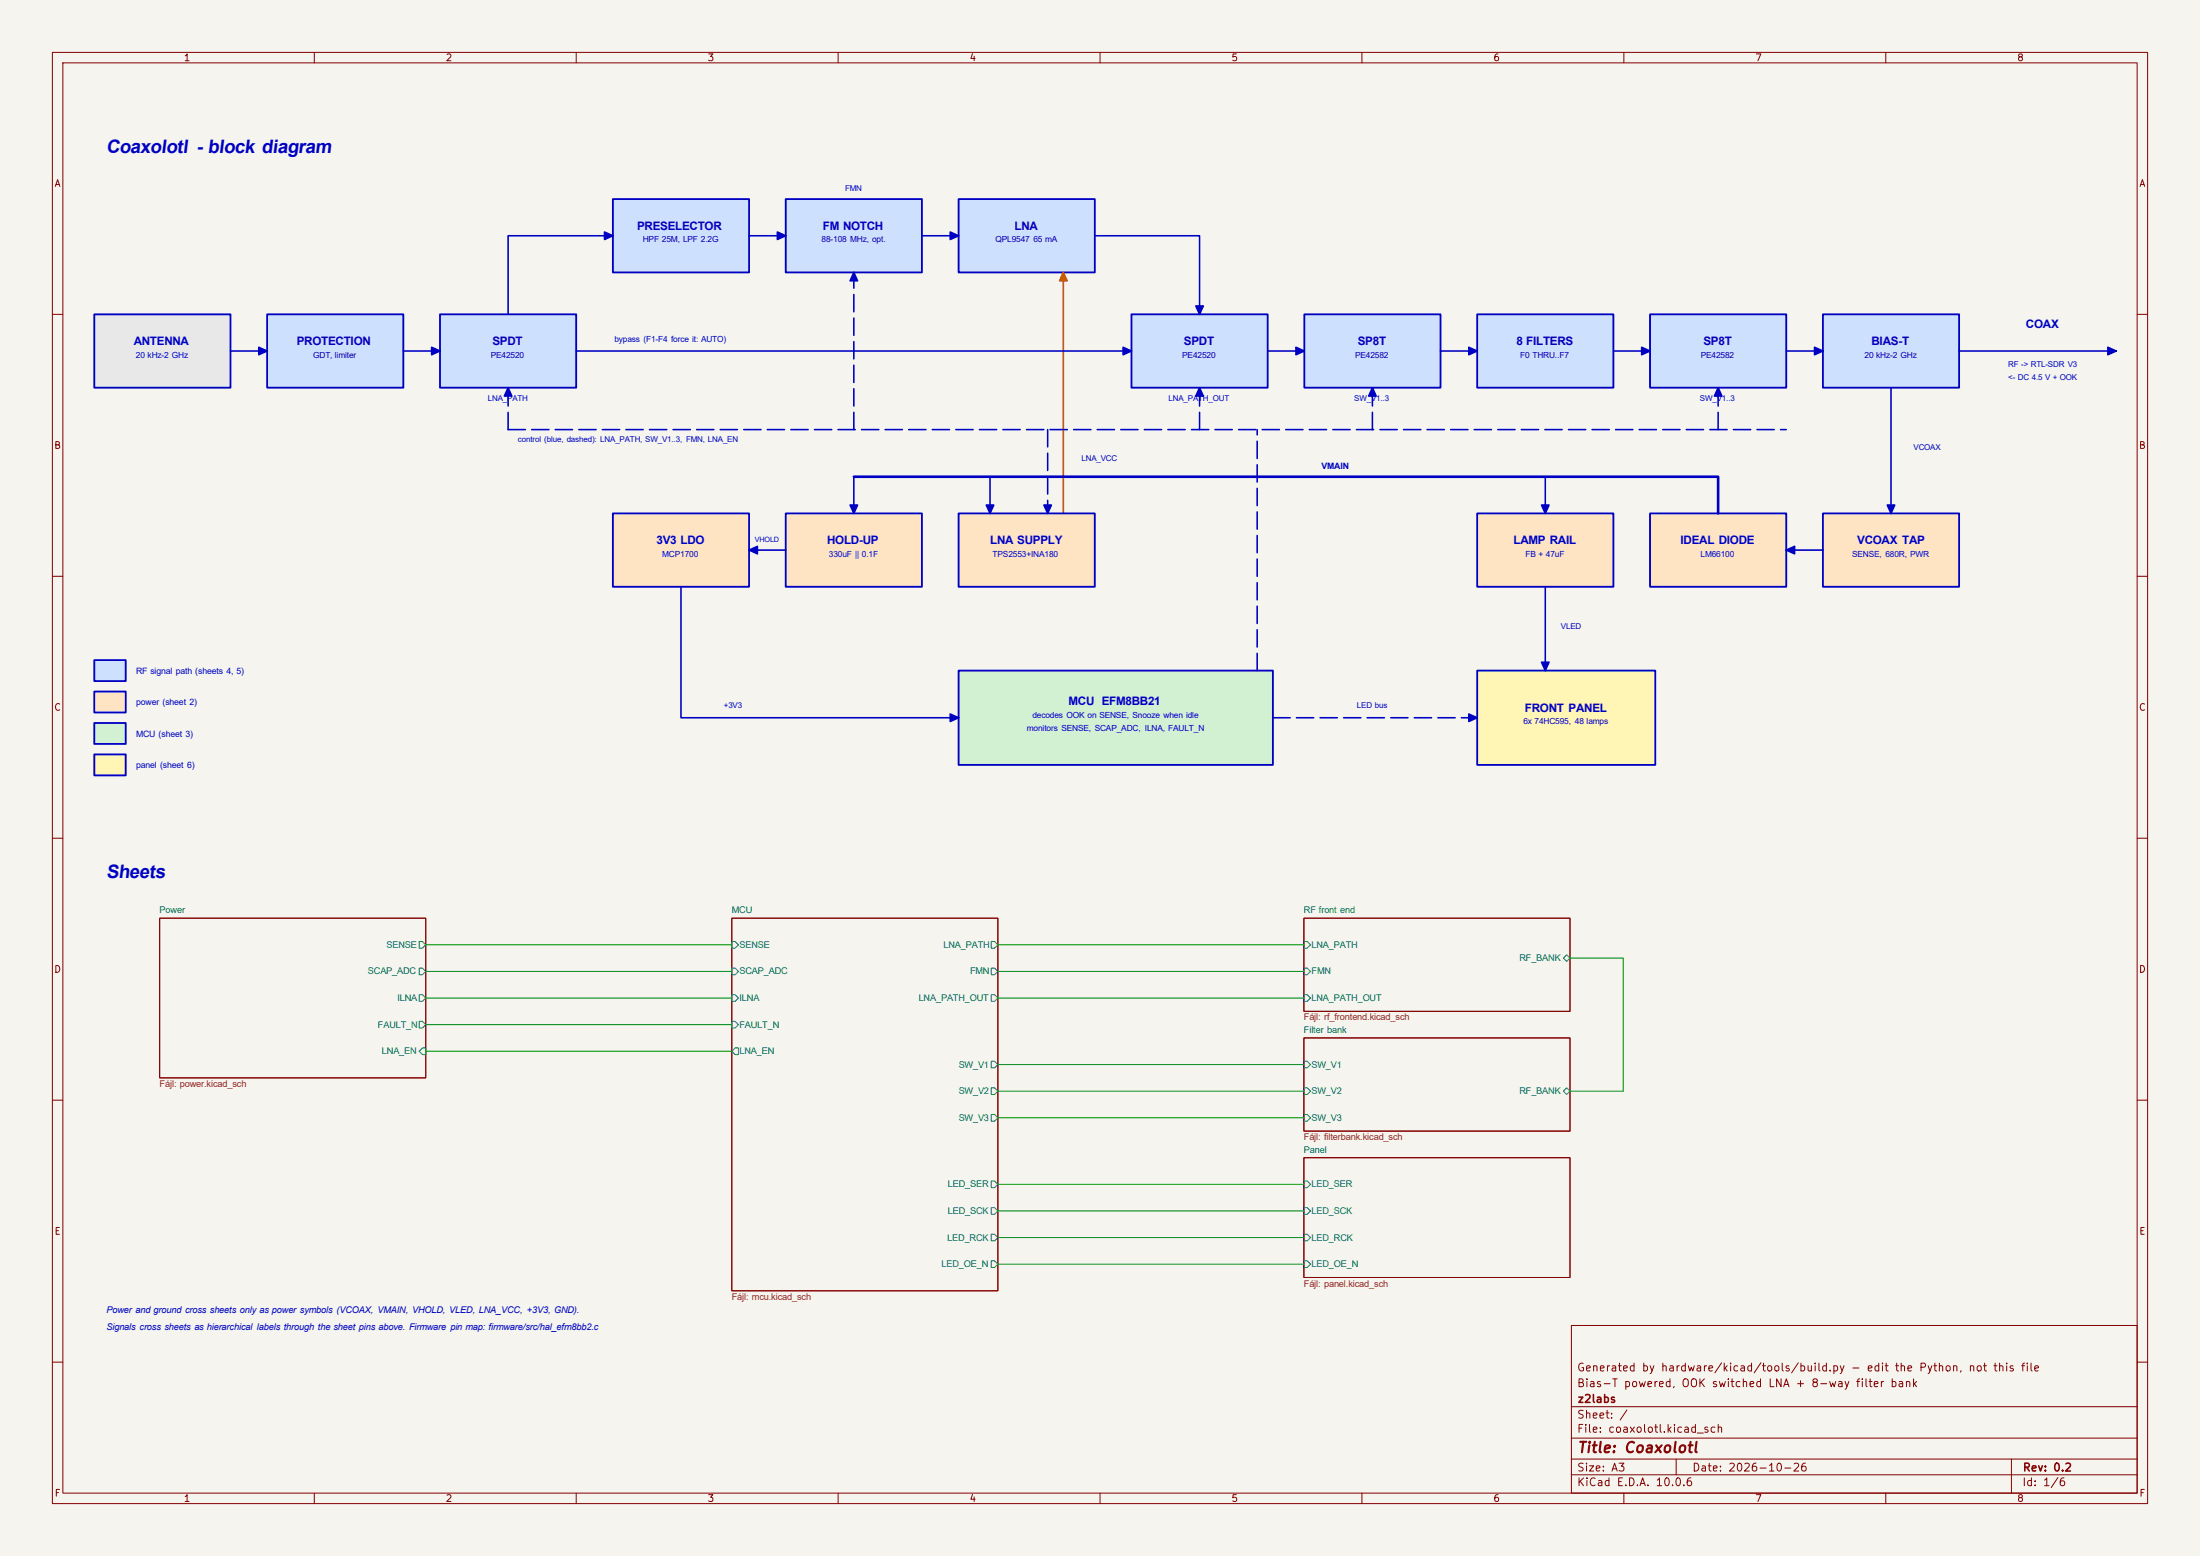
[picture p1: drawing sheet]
(kicad_sch
 (version 20230121)
 (generator eeschema)
 (paper "A3")
 (title_block
  (title "Coaxolotl")
  (date "2026-10-26")
  (rev "0.2")
  (company "z2labs")
  (comment 1 "Bias-T powered, OOK switched LNA + 8-way filter bank")
  (comment 2 "Generated by hardware/kicad/tools/build.py - edit the Python, not this file"))
 (lib_symbols)
 (text "Coaxolotl - block diagram" (at 20.32 30.48 0) (effects (font
    (face "Arial") (size 2.54 2.54)
    bold
    italic) (justify left bottom)))
 (rectangle (start 18 60) (end 44 74) (stroke (width 0.35) (type solid)) (fill (type color) (color 232 232 232 1)))
 (text "ANTENNA" (at 31 65.75 0) (effects (font
    (face "Arial") (size 1.6 1.6)
    bold)))
 (text "20 kHz-2 GHz" (at 31 68.25 0) (effects (font
    (face "Arial") (size 1.15 1.15))))
 (rectangle (start 51 60) (end 77 74) (stroke (width 0.35) (type solid)) (fill (type color) (color 205 225 255 1)))
 (text "PROTECTION" (at 64 65.75 0) (effects (font
    (face "Arial") (size 1.6 1.6)
    bold)))
 (text "GDT, limiter" (at 64 68.25 0) (effects (font
    (face "Arial") (size 1.15 1.15))))
 (rectangle (start 84 60) (end 110 74) (stroke (width 0.35) (type solid)) (fill (type color) (color 205 225 255 1)))
 (text "SPDT" (at 97 65.75 0) (effects (font
    (face "Arial") (size 1.6 1.6)
    bold)))
 (text "PE42520" (at 97 68.25 0) (effects (font
    (face "Arial") (size 1.15 1.15))))
 (rectangle (start 216 60) (end 242 74) (stroke (width 0.35) (type solid)) (fill (type color) (color 205 225 255 1)))
 (text "SPDT" (at 229 65.75 0) (effects (font
    (face "Arial") (size 1.6 1.6)
    bold)))
 (text "PE42520" (at 229 68.25 0) (effects (font
    (face "Arial") (size 1.15 1.15))))
 (rectangle (start 249 60) (end 275 74) (stroke (width 0.35) (type solid)) (fill (type color) (color 205 225 255 1)))
 (text "SP8T" (at 262 65.75 0) (effects (font
    (face "Arial") (size 1.6 1.6)
    bold)))
 (text "PE42582" (at 262 68.25 0) (effects (font
    (face "Arial") (size 1.15 1.15))))
 (rectangle (start 282 60) (end 308 74) (stroke (width 0.35) (type solid)) (fill (type color) (color 205 225 255 1)))
 (text "8 FILTERS" (at 295 65.75 0) (effects (font
    (face "Arial") (size 1.6 1.6)
    bold)))
 (text "F0 THRU..F7" (at 295 68.25 0) (effects (font
    (face "Arial") (size 1.15 1.15))))
 (rectangle (start 315 60) (end 341 74) (stroke (width 0.35) (type solid)) (fill (type color) (color 205 225 255 1)))
 (text "SP8T" (at 328 65.75 0) (effects (font
    (face "Arial") (size 1.6 1.6)
    bold)))
 (text "PE42582" (at 328 68.25 0) (effects (font
    (face "Arial") (size 1.15 1.15))))
 (rectangle (start 348 60) (end 374 74) (stroke (width 0.35) (type solid)) (fill (type color) (color 205 225 255 1)))
 (text "BIAS-T" (at 361 65.75 0) (effects (font
    (face "Arial") (size 1.6 1.6)
    bold)))
 (text "20 kHz-2 GHz" (at 361 68.25 0) (effects (font
    (face "Arial") (size 1.15 1.15))))
 (rectangle (start 117 38) (end 143 52) (stroke (width 0.35) (type solid)) (fill (type color) (color 205 225 255 1)))
 (text "PRESELECTOR" (at 130 43.75 0) (effects (font
    (face "Arial") (size 1.6 1.6)
    bold)))
 (text "HPF 25M, LPF 2.2G" (at 130 46.25 0) (effects (font
    (face "Arial") (size 1.15 1.15))))
 (rectangle (start 150 38) (end 176 52) (stroke (width 0.35) (type solid)) (fill (type color) (color 205 225 255 1)))
 (text "FM NOTCH" (at 163 43.75 0) (effects (font
    (face "Arial") (size 1.6 1.6)
    bold)))
 (text "88-108 MHz, opt." (at 163 46.25 0) (effects (font
    (face "Arial") (size 1.15 1.15))))
 (rectangle (start 183 38) (end 209 52) (stroke (width 0.35) (type solid)) (fill (type color) (color 205 225 255 1)))
 (text "LNA" (at 196 43.75 0) (effects (font
    (face "Arial") (size 1.6 1.6)
    bold)))
 (text "QPL9547 65 mA" (at 196 46.25 0) (effects (font
    (face "Arial") (size 1.15 1.15))))
 (polyline (pts (xy 44 67) (xy 51 67)) (stroke (width 0.3) (type solid)) (fill (type none)))
 (polyline (pts (xy 51 67) (xy 49.4 67.72) (xy 49.4 66.28) (xy 51 67)) (stroke (width 0.3) (type solid)) (fill (type outline)))
 (polyline (pts (xy 77 67) (xy 84 67)) (stroke (width 0.3) (type solid)) (fill (type none)))
 (polyline (pts (xy 84 67) (xy 82.4 67.72) (xy 82.4 66.28) (xy 84 67)) (stroke (width 0.3) (type solid)) (fill (type outline)))
 (polyline (pts (xy 242 67) (xy 249 67)) (stroke (width 0.3) (type solid)) (fill (type none)))
 (polyline (pts (xy 249 67) (xy 247.4 67.72) (xy 247.4 66.28) (xy 249 67)) (stroke (width 0.3) (type solid)) (fill (type outline)))
 (polyline (pts (xy 275 67) (xy 282 67)) (stroke (width 0.3) (type solid)) (fill (type none)))
 (polyline (pts (xy 282 67) (xy 280.4 67.72) (xy 280.4 66.28) (xy 282 67)) (stroke (width 0.3) (type solid)) (fill (type outline)))
 (polyline (pts (xy 308 67) (xy 315 67)) (stroke (width 0.3) (type solid)) (fill (type none)))
 (polyline (pts (xy 315 67) (xy 313.4 67.72) (xy 313.4 66.28) (xy 315 67)) (stroke (width 0.3) (type solid)) (fill (type outline)))
 (polyline (pts (xy 341 67) (xy 348 67)) (stroke (width 0.3) (type solid)) (fill (type none)))
 (polyline (pts (xy 348 67) (xy 346.4 67.72) (xy 346.4 66.28) (xy 348 67)) (stroke (width 0.3) (type solid)) (fill (type outline)))
 (polyline (pts (xy 97 60) (xy 97 45) (xy 117 45)) (stroke (width 0.3) (type solid)) (fill (type none)))
 (polyline (pts (xy 117 45) (xy 115.4 45.72) (xy 115.4 44.28) (xy 117 45)) (stroke (width 0.3) (type solid)) (fill (type outline)))
 (polyline (pts (xy 143 45) (xy 150 45)) (stroke (width 0.3) (type solid)) (fill (type none)))
 (polyline (pts (xy 150 45) (xy 148.4 45.72) (xy 148.4 44.28) (xy 150 45)) (stroke (width 0.3) (type solid)) (fill (type outline)))
 (polyline (pts (xy 176 45) (xy 183 45)) (stroke (width 0.3) (type solid)) (fill (type none)))
 (polyline (pts (xy 183 45) (xy 181.4 45.72) (xy 181.4 44.28) (xy 183 45)) (stroke (width 0.3) (type solid)) (fill (type outline)))
 (polyline (pts (xy 209 45) (xy 229 45) (xy 229 60)) (stroke (width 0.3) (type solid)) (fill (type none)))
 (polyline (pts (xy 229 60) (xy 228.28 58.4) (xy 229.72 58.4) (xy 229 60)) (stroke (width 0.3) (type solid)) (fill (type outline)))
 (polyline (pts (xy 110 67) (xy 216 67)) (stroke (width 0.3) (type solid)) (fill (type none)))
 (polyline (pts (xy 216 67) (xy 214.4 67.72) (xy 214.4 66.28) (xy 216 67)) (stroke (width 0.3) (type solid)) (fill (type outline)))
 (text "bypass (F1-F4 force it: AUTO)" (at 128 65.2 0) (effects (font
    (face "Arial") (size 1.15 1.15))))
 (polyline (pts (xy 374 67) (xy 404 67)) (stroke (width 0.3) (type solid)) (fill (type none)))
 (polyline (pts (xy 404 67) (xy 402.4 67.72) (xy 402.4 66.28) (xy 404 67)) (stroke (width 0.3) (type solid)) (fill (type outline)))
 (text "COAX" (at 390 62.5 0) (effects (font
    (face "Arial") (size 1.6 1.6)
    bold)))
 (text "RF -> RTL-SDR V3" (at 390 70 0) (effects (font
    (face "Arial") (size 1.1 1.1))))
 (text "<- DC 4.5 V + OOK" (at 390 72.5 0) (effects (font
    (face "Arial") (size 1.1 1.1))))
 (text "LNA_PATH" (at 97 76.5 0) (effects (font
    (face "Arial") (size 1.1 1.1))))
 (text "LNA_PATH_OUT" (at 229 76.5 0) (effects (font
    (face "Arial") (size 1.1 1.1))))
 (text "SW_V1..3" (at 262 76.5 0) (effects (font
    (face "Arial") (size 1.1 1.1))))
 (text "SW_V1..3" (at 328 76.5 0) (effects (font
    (face "Arial") (size 1.1 1.1))))
 (text "FMN" (at 163 36.5 0) (effects (font
    (face "Arial") (size 1.1 1.1))))
 (rectangle (start 348 98) (end 374 112) (stroke (width 0.35) (type solid)) (fill (type color) (color 255 228 196 1)))
 (text "VCOAX TAP" (at 361 103.75 0) (effects (font
    (face "Arial") (size 1.6 1.6)
    bold)))
 (text "SENSE, 680R, PWR" (at 361 106.25 0) (effects (font
    (face "Arial") (size 1.15 1.15))))
 (rectangle (start 315 98) (end 341 112) (stroke (width 0.35) (type solid)) (fill (type color) (color 255 228 196 1)))
 (text "IDEAL DIODE" (at 328 103.75 0) (effects (font
    (face "Arial") (size 1.6 1.6)
    bold)))
 (text "LM66100" (at 328 106.25 0) (effects (font
    (face "Arial") (size 1.15 1.15))))
 (rectangle (start 282 98) (end 308 112) (stroke (width 0.35) (type solid)) (fill (type color) (color 255 228 196 1)))
 (text "LAMP RAIL" (at 295 103.75 0) (effects (font
    (face "Arial") (size 1.6 1.6)
    bold)))
 (text "FB + 47uF" (at 295 106.25 0) (effects (font
    (face "Arial") (size 1.15 1.15))))
 (rectangle (start 183 98) (end 209 112) (stroke (width 0.35) (type solid)) (fill (type color) (color 255 228 196 1)))
 (text "LNA SUPPLY" (at 196 103.75 0) (effects (font
    (face "Arial") (size 1.6 1.6)
    bold)))
 (text "TPS2553+INA180" (at 196 106.25 0) (effects (font
    (face "Arial") (size 1.15 1.15))))
 (rectangle (start 150 98) (end 176 112) (stroke (width 0.35) (type solid)) (fill (type color) (color 255 228 196 1)))
 (text "HOLD-UP" (at 163 103.75 0) (effects (font
    (face "Arial") (size 1.6 1.6)
    bold)))
 (text "330uF || 0.1F" (at 163 106.25 0) (effects (font
    (face "Arial") (size 1.15 1.15))))
 (rectangle (start 117 98) (end 143 112) (stroke (width 0.35) (type solid)) (fill (type color) (color 255 228 196 1)))
 (text "3V3 LDO" (at 130 103.75 0) (effects (font
    (face "Arial") (size 1.6 1.6)
    bold)))
 (text "MCP1700" (at 130 106.25 0) (effects (font
    (face "Arial") (size 1.15 1.15))))
 (polyline (pts (xy 361 74) (xy 361 98)) (stroke (width 0.3) (type solid)) (fill (type none)))
 (polyline (pts (xy 361 98) (xy 360.28 96.4) (xy 361.72 96.4) (xy 361 98)) (stroke (width 0.3) (type solid)) (fill (type outline)))
 (text "VCOAX" (at 368 86 0) (effects (font
    (face "Arial") (size 1.1 1.1))))
 (polyline (pts (xy 348 105) (xy 341 105)) (stroke (width 0.3) (type solid)) (fill (type none)))
 (polyline (pts (xy 341 105) (xy 342.6 104.28) (xy 342.6 105.72) (xy 341 105)) (stroke (width 0.3) (type solid)) (fill (type outline)))
 (polyline (pts (xy 328 98) (xy 328 91) (xy 163 91)) (stroke (width 0.5) (type solid)) (fill (type none)))
 (text "VMAIN" (at 255 89.5 0) (effects (font
    (face "Arial") (size 1.2 1.2)
    bold)))
 (polyline (pts (xy 295 91) (xy 295 98)) (stroke (width 0.3) (type solid)) (fill (type none)))
 (polyline (pts (xy 295 98) (xy 294.28 96.4) (xy 295.72 96.4) (xy 295 98)) (stroke (width 0.3) (type solid)) (fill (type outline)))
 (polyline (pts (xy 189 91) (xy 189 98)) (stroke (width 0.3) (type solid)) (fill (type none)))
 (polyline (pts (xy 189 98) (xy 188.28 96.4) (xy 189.72 96.4) (xy 189 98)) (stroke (width 0.3) (type solid)) (fill (type outline)))
 (polyline (pts (xy 163 91) (xy 163 98)) (stroke (width 0.3) (type solid)) (fill (type none)))
 (polyline (pts (xy 163 98) (xy 162.28 96.4) (xy 163.72 96.4) (xy 163 98)) (stroke (width 0.3) (type solid)) (fill (type outline)))
 (polyline (pts (xy 150 105) (xy 143 105)) (stroke (width 0.3) (type solid)) (fill (type none)))
 (polyline (pts (xy 143 105) (xy 144.6 104.28) (xy 144.6 105.72) (xy 143 105)) (stroke (width 0.3) (type solid)) (fill (type outline)))
 (text "VHOLD" (at 146.5 103.4 0) (effects (font
    (face "Arial") (size 1 1))))
 (polyline (pts (xy 203 98) (xy 203 52)) (stroke (width 0.3) (type solid) (color 200 90 0 1)) (fill (type none)))
 (polyline (pts (xy 203 52) (xy 203.72 53.6) (xy 202.28 53.6) (xy 203 52)) (stroke (width 0.3) (type solid) (color 200 90 0 1)) (fill (type outline)))
 (text "LNA_VCC" (at 210 88 0) (effects (font
    (face "Arial") (size 1.1 1.1))))
 (rectangle (start 183 128) (end 243 146) (stroke (width 0.35) (type solid)) (fill (type color) (color 210 240 210 1)))
 (text "MCU  EFM8BB21" (at 213 134.5 0) (effects (font
    (face "Arial") (size 1.6 1.6)
    bold)))
 (text "decodes OOK on SENSE, Snooze when idle" (at 213 137 0) (effects (font
    (face "Arial") (size 1.15 1.15))))
 (text "monitors SENSE, SCAP_ADC, ILNA, FAULT_N" (at 213 139.5 0) (effects (font
    (face "Arial") (size 1.15 1.15))))
 (rectangle (start 282 128) (end 316 146) (stroke (width 0.35) (type solid)) (fill (type color) (color 255 245 180 1)))
 (text "FRONT PANEL" (at 299 135.75 0) (effects (font
    (face "Arial") (size 1.6 1.6)
    bold)))
 (text "6x 74HC595, 48 lamps" (at 299 138.25 0) (effects (font
    (face "Arial") (size 1.15 1.15))))
 (polyline (pts (xy 295 112) (xy 295 128)) (stroke (width 0.3) (type solid)) (fill (type none)))
 (polyline (pts (xy 295 128) (xy 294.28 126.4) (xy 295.72 126.4) (xy 295 128)) (stroke (width 0.3) (type solid)) (fill (type outline)))
 (text "VLED" (at 300 120 0) (effects (font
    (face "Arial") (size 1.1 1.1))))
 (polyline (pts (xy 243 137) (xy 282 137)) (stroke (width 0.3) (type dash) (color 0 0 194 1)) (fill (type none)))
 (polyline (pts (xy 282 137) (xy 280.4 137.72) (xy 280.4 136.28) (xy 282 137)) (stroke (width 0.3) (type solid) (color 0 0 194 1)) (fill (type outline)))
 (text "LED bus" (at 262 135.2 0) (effects (font
    (face "Arial") (size 1.1 1.1))))
 (polyline (pts (xy 130 112) (xy 130 137) (xy 183 137)) (stroke (width 0.3) (type solid)) (fill (type none)))
 (polyline (pts (xy 183 137) (xy 181.4 137.72) (xy 181.4 136.28) (xy 183 137)) (stroke (width 0.3) (type solid)) (fill (type outline)))
 (text "+3V3" (at 140 135.2 0) (effects (font
    (face "Arial") (size 1.1 1.1))))
 (polyline (pts (xy 240 128) (xy 240 82)) (stroke (width 0.3) (type dash) (color 0 0 194 1)) (fill (type none)))
 (polyline (pts (xy 97 82) (xy 341 82)) (stroke (width 0.3) (type dash) (color 0 0 194 1)) (fill (type none)))
 (polyline (pts (xy 97 82) (xy 97 74)) (stroke (width 0.3) (type dash) (color 0 0 194 1)) (fill (type none)))
 (polyline (pts (xy 97 74) (xy 97.72 75.6) (xy 96.28 75.6) (xy 97 74)) (stroke (width 0.3) (type solid) (color 0 0 194 1)) (fill (type outline)))
 (polyline (pts (xy 229 82) (xy 229 74)) (stroke (width 0.3) (type dash) (color 0 0 194 1)) (fill (type none)))
 (polyline (pts (xy 229 74) (xy 229.72 75.6) (xy 228.28 75.6) (xy 229 74)) (stroke (width 0.3) (type solid) (color 0 0 194 1)) (fill (type outline)))
 (polyline (pts (xy 262 82) (xy 262 74)) (stroke (width 0.3) (type dash) (color 0 0 194 1)) (fill (type none)))
 (polyline (pts (xy 262 74) (xy 262.72 75.6) (xy 261.28 75.6) (xy 262 74)) (stroke (width 0.3) (type solid) (color 0 0 194 1)) (fill (type outline)))
 (polyline (pts (xy 328 82) (xy 328 74)) (stroke (width 0.3) (type dash) (color 0 0 194 1)) (fill (type none)))
 (polyline (pts (xy 328 74) (xy 328.72 75.6) (xy 327.28 75.6) (xy 328 74)) (stroke (width 0.3) (type solid) (color 0 0 194 1)) (fill (type outline)))
 (polyline (pts (xy 163 82) (xy 163 52)) (stroke (width 0.3) (type dash) (color 0 0 194 1)) (fill (type none)))
 (polyline (pts (xy 163 52) (xy 163.72 53.6) (xy 162.28 53.6) (xy 163 52)) (stroke (width 0.3) (type solid) (color 0 0 194 1)) (fill (type outline)))
 (polyline (pts (xy 200 82) (xy 200 98)) (stroke (width 0.3) (type dash) (color 0 0 194 1)) (fill (type none)))
 (polyline (pts (xy 200 98) (xy 199.28 96.4) (xy 200.72 96.4) (xy 200 98)) (stroke (width 0.3) (type solid) (color 0 0 194 1)) (fill (type outline)))
 (text "control (blue, dashed): LNA_PATH, SW_V1..3, FMN, LNA_EN" (at 120 84.4 0) (effects (font
    (face "Arial") (size 1.1 1.1))))
 (rectangle (start 18 126) (end 24 130) (stroke (width 0.35) (type solid)) (fill (type color) (color 205 225 255 1)))
 (text "" (at 21 128 0) (effects (font
    (face "Arial") (size 1.6 1.6)
    bold)))
 (text "RF signal path (sheets 4, 5)" (at 26 128.6 0) (effects (font
    (face "Arial") (size 1.2 1.2)) (justify left)))
 (rectangle (start 18 132) (end 24 136) (stroke (width 0.35) (type solid)) (fill (type color) (color 255 228 196 1)))
 (text "" (at 21 134 0) (effects (font
    (face "Arial") (size 1.6 1.6)
    bold)))
 (text "power (sheet 2)" (at 26 134.6 0) (effects (font
    (face "Arial") (size 1.2 1.2)) (justify left)))
 (rectangle (start 18 138) (end 24 142) (stroke (width 0.35) (type solid)) (fill (type color) (color 210 240 210 1)))
 (text "" (at 21 140 0) (effects (font
    (face "Arial") (size 1.6 1.6)
    bold)))
 (text "MCU (sheet 3)" (at 26 140.6 0) (effects (font
    (face "Arial") (size 1.2 1.2)) (justify left)))
 (rectangle (start 18 144) (end 24 148) (stroke (width 0.35) (type solid)) (fill (type color) (color 255 245 180 1)))
 (text "" (at 21 146 0) (effects (font
    (face "Arial") (size 1.6 1.6)
    bold)))
 (text "panel (sheet 6)" (at 26 146.6 0) (effects (font
    (face "Arial") (size 1.2 1.2)) (justify left)))
 (text "Sheets" (at 20.32 168.91 0) (effects (font
    (face "Arial") (size 2.54 2.54)
    bold
    italic) (justify left bottom)))
 (text "Power and ground cross sheets only as power symbols (VCOAX, VMAIN, VHOLD, VLED, LNA_VCC, +3V3, GND)." (at 20.32 251.46 0) (effects (font
    (face "Arial") (size 1.27 1.27)
    italic (color 0 0 194 1)) (justify left bottom)))
 (text "Signals cross sheets as hierarchical labels through the sheet pins above. Firmware pin map: firmware/src/hal_efm8bb2.c" (at 20.32 254.64 0) (effects (font
    (face "Arial") (size 1.27 1.27)
    italic (color 0 0 194 1)) (justify left bottom)))
 (wire (pts (xy 81.28 180.34) (xy 139.7 180.34)) (stroke (width 0) (type default)))
 (wire (pts (xy 81.28 185.42) (xy 139.7 185.42)) (stroke (width 0) (type default)))
 (wire (pts (xy 81.28 190.5) (xy 139.7 190.5)) (stroke (width 0) (type default)))
 (wire (pts (xy 81.28 195.58) (xy 139.7 195.58)) (stroke (width 0) (type default)))
 (wire (pts (xy 81.28 200.66) (xy 139.7 200.66)) (stroke (width 0) (type default)))
 (wire (pts (xy 190.5 180.34) (xy 248.92 180.34)) (stroke (width 0) (type default)))
 (wire (pts (xy 190.5 185.42) (xy 248.92 185.42)) (stroke (width 0) (type default)))
 (wire (pts (xy 190.5 190.5) (xy 248.92 190.5)) (stroke (width 0) (type default)))
 (wire (pts (xy 190.5 203.2) (xy 248.92 203.2)) (stroke (width 0) (type default)))
 (wire (pts (xy 190.5 208.28) (xy 248.92 208.28)) (stroke (width 0) (type default)))
 (wire (pts (xy 190.5 213.36) (xy 248.92 213.36)) (stroke (width 0) (type default)))
 (wire (pts (xy 190.5 226.06) (xy 248.92 226.06)) (stroke (width 0) (type default)))
 (wire (pts (xy 190.5 231.14) (xy 248.92 231.14)) (stroke (width 0) (type default)))
 (wire (pts (xy 190.5 236.22) (xy 248.92 236.22)) (stroke (width 0) (type default)))
 (wire (pts (xy 190.5 241.3) (xy 248.92 241.3)) (stroke (width 0) (type default)))
 (wire (pts (xy 299.72 182.88) (xy 309.88 182.88)) (stroke (width 0) (type default)))
 (wire (pts (xy 309.88 182.88) (xy 309.88 208.28)) (stroke (width 0) (type default)))
 (wire (pts (xy 299.72 208.28) (xy 309.88 208.28)) (stroke (width 0) (type default)))
 (sheet (at 30.48 175.26) (size 50.8 30.48) (fields_autoplaced) (stroke (width 0.1524) (type solid)) (fill (color 0 0 0 0))
  (property "Sheetname" "Power" (at 30.48 174.56 0) (effects (font
    (face "Arial") (size 1.27 1.27)) (justify left bottom)))
  (property "Sheetfile" "power.kicad_sch" (at 30.48 206.34 0) (effects (font
    (face "Arial") (size 1.27 1.27)) (justify left top))) (pin "SENSE" output (at 81.28 180.34 0) (effects (font
    (face "Arial") (size 1.27 1.27)) (justify right))) (pin "SCAP_ADC" output (at 81.28 185.42 0) (effects (font
    (face "Arial") (size 1.27 1.27)) (justify right))) (pin "ILNA" output (at 81.28 190.5 0) (effects (font
    (face "Arial") (size 1.27 1.27)) (justify right))) (pin "FAULT_N" output (at 81.28 195.58 0) (effects (font
    (face "Arial") (size 1.27 1.27)) (justify right))) (pin "LNA_EN" input (at 81.28 200.66 0) (effects (font
    (face "Arial") (size 1.27 1.27)) (justify right))))
 (sheet (at 139.7 175.26) (size 50.8 71.12) (fields_autoplaced) (stroke (width 0.1524) (type solid)) (fill (color 0 0 0 0))
  (property "Sheetname" "MCU" (at 139.7 174.56 0) (effects (font
    (face "Arial") (size 1.27 1.27)) (justify left bottom)))
  (property "Sheetfile" "mcu.kicad_sch" (at 139.7 246.98 0) (effects (font
    (face "Arial") (size 1.27 1.27)) (justify left top))) (pin "SENSE" input (at 139.7 180.34 180) (effects (font
    (face "Arial") (size 1.27 1.27)) (justify left))) (pin "SCAP_ADC" input (at 139.7 185.42 180) (effects (font
    (face "Arial") (size 1.27 1.27)) (justify left))) (pin "ILNA" input (at 139.7 190.5 180) (effects (font
    (face "Arial") (size 1.27 1.27)) (justify left))) (pin "FAULT_N" input (at 139.7 195.58 180) (effects (font
    (face "Arial") (size 1.27 1.27)) (justify left))) (pin "LNA_EN" output (at 139.7 200.66 180) (effects (font
    (face "Arial") (size 1.27 1.27)) (justify left))) (pin "LNA_PATH" output (at 190.5 180.34 0) (effects (font
    (face "Arial") (size 1.27 1.27)) (justify right))) (pin "FMN" output (at 190.5 185.42 0) (effects (font
    (face "Arial") (size 1.27 1.27)) (justify right))) (pin "LNA_PATH_OUT" output (at 190.5 190.5 0) (effects (font
    (face "Arial") (size 1.27 1.27)) (justify right))) (pin "SW_V1" output (at 190.5 203.2 0) (effects (font
    (face "Arial") (size 1.27 1.27)) (justify right))) (pin "SW_V2" output (at 190.5 208.28 0) (effects (font
    (face "Arial") (size 1.27 1.27)) (justify right))) (pin "SW_V3" output (at 190.5 213.36 0) (effects (font
    (face "Arial") (size 1.27 1.27)) (justify right))) (pin "LED_SER" output (at 190.5 226.06 0) (effects (font
    (face "Arial") (size 1.27 1.27)) (justify right))) (pin "LED_SCK" output (at 190.5 231.14 0) (effects (font
    (face "Arial") (size 1.27 1.27)) (justify right))) (pin "LED_RCK" output (at 190.5 236.22 0) (effects (font
    (face "Arial") (size 1.27 1.27)) (justify right))) (pin "LED_OE_N" output (at 190.5 241.3 0) (effects (font
    (face "Arial") (size 1.27 1.27)) (justify right))))
 (sheet (at 248.92 175.26) (size 50.8 17.78) (fields_autoplaced) (stroke (width 0.1524) (type solid)) (fill (color 0 0 0 0))
  (property "Sheetname" "RF front end" (at 248.92 174.56 0) (effects (font
    (face "Arial") (size 1.27 1.27)) (justify left bottom)))
  (property "Sheetfile" "rf_frontend.kicad_sch" (at 248.92 193.64 0) (effects (font
    (face "Arial") (size 1.27 1.27)) (justify left top))) (pin "LNA_PATH" input (at 248.92 180.34 180) (effects (font
    (face "Arial") (size 1.27 1.27)) (justify left))) (pin "FMN" input (at 248.92 185.42 180) (effects (font
    (face "Arial") (size 1.27 1.27)) (justify left))) (pin "LNA_PATH_OUT" input (at 248.92 190.5 180) (effects (font
    (face "Arial") (size 1.27 1.27)) (justify left))) (pin "RF_BANK" bidirectional (at 299.72 182.88 0) (effects (font
    (face "Arial") (size 1.27 1.27)) (justify right))))
 (sheet (at 248.92 198.12) (size 50.8 17.78) (fields_autoplaced) (stroke (width 0.1524) (type solid)) (fill (color 0 0 0 0))
  (property "Sheetname" "Filter bank" (at 248.92 197.42 0) (effects (font
    (face "Arial") (size 1.27 1.27)) (justify left bottom)))
  (property "Sheetfile" "filterbank.kicad_sch" (at 248.92 216.5 0) (effects (font
    (face "Arial") (size 1.27 1.27)) (justify left top))) (pin "SW_V1" input (at 248.92 203.2 180) (effects (font
    (face "Arial") (size 1.27 1.27)) (justify left))) (pin "SW_V2" input (at 248.92 208.28 180) (effects (font
    (face "Arial") (size 1.27 1.27)) (justify left))) (pin "SW_V3" input (at 248.92 213.36 180) (effects (font
    (face "Arial") (size 1.27 1.27)) (justify left))) (pin "RF_BANK" bidirectional (at 299.72 208.28 0) (effects (font
    (face "Arial") (size 1.27 1.27)) (justify right))))
 (sheet (at 248.92 220.98) (size 50.8 22.86) (fields_autoplaced) (stroke (width 0.1524) (type solid)) (fill (color 0 0 0 0))
  (property "Sheetname" "Panel" (at 248.92 220.28 0) (effects (font
    (face "Arial") (size 1.27 1.27)) (justify left bottom)))
  (property "Sheetfile" "panel.kicad_sch" (at 248.92 244.44 0) (effects (font
    (face "Arial") (size 1.27 1.27)) (justify left top))) (pin "LED_SER" input (at 248.92 226.06 180) (effects (font
    (face "Arial") (size 1.27 1.27)) (justify left))) (pin "LED_SCK" input (at 248.92 231.14 180) (effects (font
    (face "Arial") (size 1.27 1.27)) (justify left))) (pin "LED_RCK" input (at 248.92 236.22 180) (effects (font
    (face "Arial") (size 1.27 1.27)) (justify left))) (pin "LED_OE_N" input (at 248.92 241.3 180) (effects (font
    (face "Arial") (size 1.27 1.27)) (justify left))))
 (sheet_instances (path ""
   (page "1"))))
